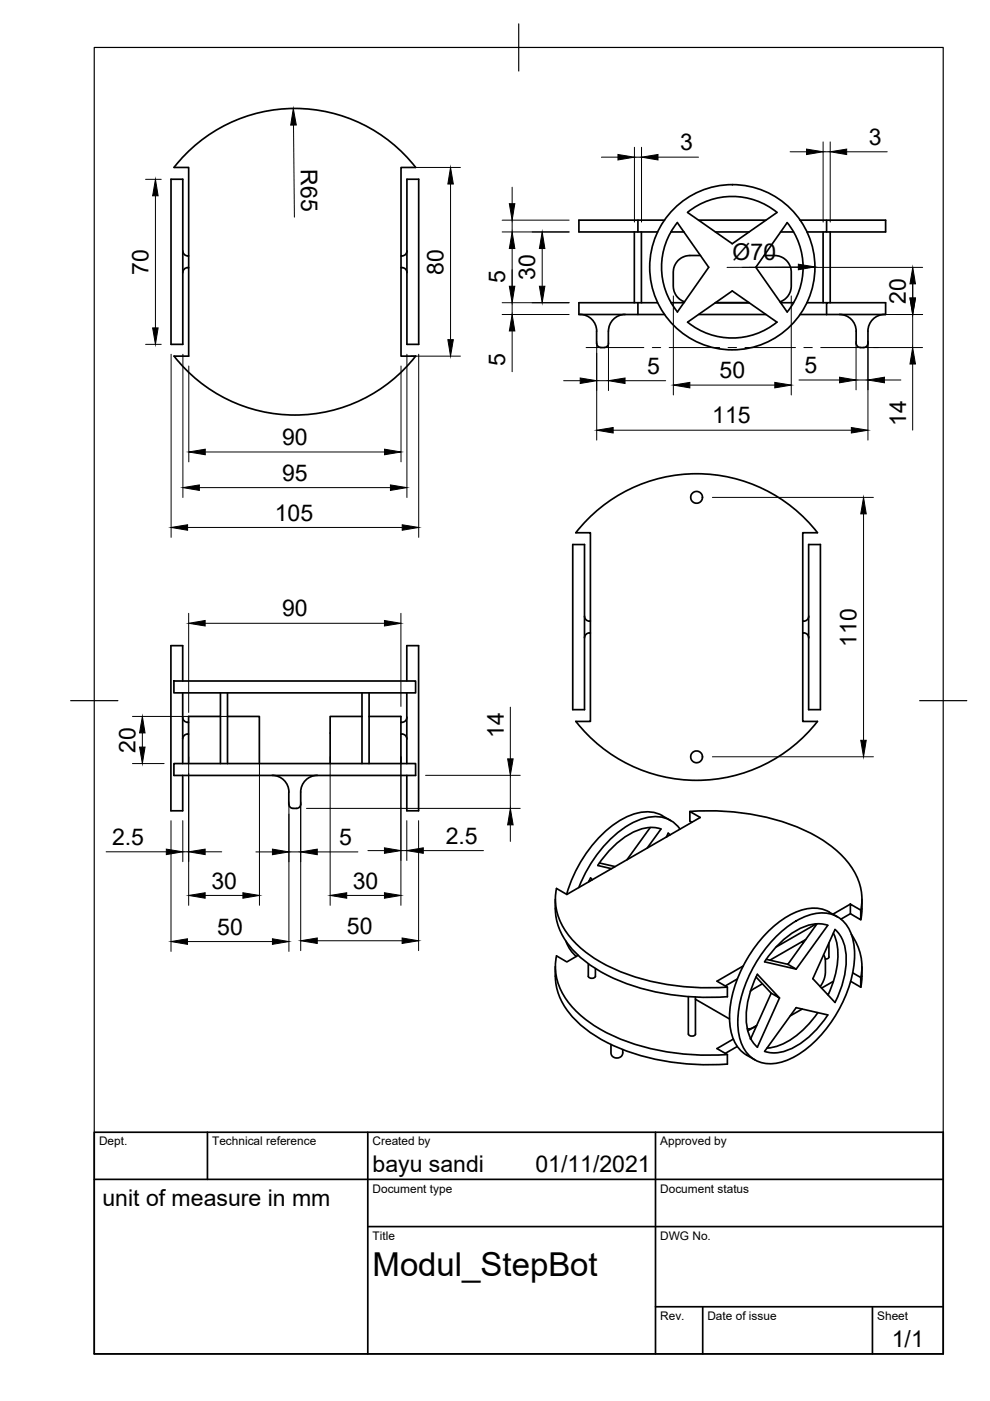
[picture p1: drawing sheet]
<svg xmlns="http://www.w3.org/2000/svg" width="210mm" height="297mm" viewBox="0 0 210 297" stroke-linecap="round" stroke-linejoin="round" font-family="sans-serif">
<!-- layer: Visible -->
<g fill="none" stroke="#000" stroke-width=".36">
<path d="M36.3 38h2.5v35h-2.5zM86.3 38h2.5v35h-2.5zM38.8 53.2a1.09 1.09 0 0 0 1.2 1.1M39.8 56.8h.2M39.8 56.7a1.07 1.07 0 0 0-1 1.1M85 56.8h.2M85.2 56.7a1.07 1.07 0 0 1 1.1 1.1M86.3 53.2a1.1 1.1 0 0 1-1.3 1.1M122.7 46.7h12.6v2.5h-12.6zM134.5 49.2v15M135.3 49.2h4.1M135.3 46.7h5.6"/>
<path d="M136 49.2v15M142.3 49.2h2.7M143.6 47.2l6.7 9.5-6.7 9.5M143.6 47.2a15 15 0 0 0 0 18.9M145.8 45l9.5 6.7 9.4-6.7M145.8 45a15 15 0 0 1 18.9 0M148.1 46.7h14.3M148.5 54.2h-2.3l-1.3 .2-1.2 .9-.7 1.1-.3 1.1 .2 4.1 .7 1.4 .7 .6 .8 .4M151.7 49.2h7.1M162 54.2h2.3l1.3 .2 1.2 .9 .7 1.1 .3 1.1-.2 4.1-.7 1.4-.7 .6-.8 .4M165.5 49.2h2.8M166.9 47.2a15 15 0 0 1 0 18.9l-6.6-9.4 6.6-9.5"/>
<path d="M169.6 46.7h5.7M171.1 49.2h4.2v-2.5h12.5v2.5h-12.5M174.5 49.2v15M176 49.2v15M36.9 75.5h3.1v-40h-3.1a32.5 32.5 0 0 1 51.2 0h-3.1v40h3.1M36.9 75.5a32.5 32.5 0 0 0 51.2 0M123 66.7a3.5 3.5 0 0 1 3.5 3.5M126.5 70.2v2.6M132.6 66.7a3.6 3.6 0 0 0-3.6 3.5v2.6a.97 .97 0 0 1-1 .9h-.5a.93 .93 0 0 1-1-.9M135.3 66.7v-2.5h-12.6v2.5h18.2M135.3 64.2h4.1M142.3 64.2h2.7"/>
<path d="M148.1 66.7h14.3M151.7 64.2h7.1M164.7 68.3a15 15 0 0 1-18.9 0l9.5-6.6 9.4 6.6M165.5 64.2h2.8M169.6 66.7h5.7M171.1 64.2h4.2M175.3 64.2h12.5v2.5h-12.5zM178 66.7a3.5 3.5 0 0 1 3.5 3.5v2.6a.94 .94 0 0 0 1 .9h.5a.93 .93 0 0 0 1-.9 6.3 6.3 0 0 1 .6-4.6 3.5 3.5 0 0 1 3-1.5M121.4 115.5h2.5v35h-2.5zM171.4 115.5h2.5v35h-2.5zM123.9 130.6a1.09 1.09 0 0 0 1.3 1.1M125 134.2h.2"/>
<path d="M125 134.2a1.07 1.07 0 0 0-1.1 1.1M170.2 134.2h.2M170.4 134.2a1.07 1.07 0 0 1 1.1 1.1M171.5 130.6a1.1 1.1 0 0 1-1.3 1.1M36.9 144.4h51.2v2.5h-51.2zM38.7 144.4v-7.5h-2.5v35h2.5v-7.5M38.7 146.9v15M38.7 152.1a1.09 1.09 0 0 0 1.3 1M40 155.6a1.06 1.06 0 0 0-1.3 1.1M46.7 151.9h-6.7v10M46.7 146.9v15M48.2 151.9h6.8v10"/>
<path d="M48.2 146.9v15M76.8 151.9h-6.8v10M76.8 146.9v15M78.3 151.9h6.7v10M78.3 146.9v15M85 155.6a1.07 1.07 0 0 1 1.3 1.1M86.3 144.4v-7.5h2.5v35h-2.5v-7.5M86.3 146.9v15M86.3 152.1a1.1 1.1 0 0 1-1.3 1M122.1 153h3.1v-40h-3.1a32.5 32.5 0 0 1 51.2-.1l-3.1 .1v40h3.1M122.1 152.9a32.5 32.5 0 0 0 51.2 0M36.9 161.9h51.2v2.5h-51.2z"/>
<path d="M57.7 164.4a3.5 3.5 0 0 1 3.6 3.5M61.2 167.9v2.6M67.3 164.4a3.5 3.5 0 0 0-3.5 3.5v2.6a.97 .97 0 0 1-1.1 .9h-.5a.91 .91 0 0 1-.9-.9M137.2 179.8l2.9-4a9.2 9.2 0 0 0-8.3 2.2 22.1 22.1 0 0 0-5.1 5.5l2.9 .7M137.9 175.5l-5 6.8M140.4 173l1.8 1M140.4 172.9a8.3 8.3 0 0 0-7.9 .5 27.2 27.2 0 0 0-12.4 16.2M142.1 177l-.4-.4-.4 .8M144.2 175.8a6.5 6.5 0 0 0-7.2-2.4 20.2 20.2 0 0 0-11 8.6l-2.1 3.6-1.2 2.6M146.3 172a48.8 48.8 0 0 1 26.9 5.4 19.3 19.3 0 0 1 8.9 9.5 11.1 11.1 0 0 1 .4 6.1M146.7 174.3l-.4-.2v-2.1l2.2 1.3-28.3 16.3-2.2-1.2a12.7 12.7 0 0 0 4.1 11.7 35.6 35.6 0 0 0 19.3 8.6l3.6 .5 3.7 .2 5.5-.1M117.7 190.7v2"/>
<path d="M117.8 192.7a14.1 14.1 0 0 0 5.7 10.6 40.2 40.2 0 0 0 22.1 8l3.4 .1 5.2-.1v-2l-2.2-1.3 5.6-3.2M120 199.6l.9 1.8 1.3 1.4M124.9 186.7l.1 .1M125.6 186.5l-.4-.4-.4 .8M127.1 183l3.3 .7M165.1 198a13.7 13.7 0 0 1 10-4.4 6.7 6.7 0 0 1 5.8 5.9 23.3 23.3 0 0 1-4.2 16.5 22.2 22.2 0 0 1-10.5 9.1 6.8 6.8 0 0 1-9.5-5.5 23.3 23.3 0 0 1 4.2-16.5 27.7 27.7 0 0 1 4.2-5.1zM170 199.7l.3 .2M170.8 199.2l-7.5 4.4M173.1 195.9l-8.5 4.9M173.2 195.9l-6.2 8.6-4.5-1.1M175.7 199.9l.1 3-.3 .3-.5 .1M175.8 193.4l1.8 1"/>
<path d="M175.8 193.4a8.2 8.2 0 0 0-8.1 .5 27 27 0 0 0-13 22.5 8.5 8.5 0 0 0 5.4 8.3M176.7 197.9a14.1 14.1 0 0 1-.1 10.6l-1 2.4M177 197.1a9.2 9.2 0 0 1 2.3 8.3 22.1 22.1 0 0 1-2.3 7.1l-4.7-5zM180.3 191.7l2.2 1.3v2l-2.2-1.3zM180.3 193.7l-2 1.2M180.3 191.7l-3.7 2.1M180.5 198.1a11.7 11.7 0 0 1 2 9.1M182.8 192.7l-.3 2.3M182.8 190.7v2M117.7 205a14.1 14.1 0 0 0 5.8 12.6 40.2 40.2 0 0 0 22.1 8l5.2 .1 3.4-.1M122.6 202.6l-2.4 1.3-2.2-1.2a12.7 12.7 0 0 0 4.1 11.7 35.6 35.6 0 0 0 19.3 8.6l3.6 .5 3.7 .2 5.5-.1M124.7 204.4v2.6a.87 .87 0 0 0 1.5 0v-1.6"/>
<path d="M145.9 211.3v8M147.4 211.4l.1 7.8a.87 .87 0 0 1-1.5 0M147.4 211.9l7.3 4.1M156.3 207.6l-2.5 1.4M158.4 218.1h.8l1.2-.6-1.9 1.1M160.3 207.1l3.2 3.5-4.3 9.6M160.6 206.6l4.7 5-1.8-1M160.6 206.6a18.4 18.4 0 0 0-2 12 6.6 6.6 0 0 0 2 3.4M161.6 208.6l-2.5 1.5M165.3 211.6l-4.7 10.4M167 204.5l1.8 1 6.7-9.3a9.2 9.2 0 0 0-8.3 2.2 22.1 22.1 0 0 0-5.1 5.5l6.7 1.6M170.1 213.9l-2.5 1.5"/>
<path d="M173.4 214.7a17.8 17.8 0 0 1-9 7.2l-1.8 .3M174.6 202.4l.4 1.3v2.8l-.3 1.3-.8 1.4M175.7 210.7l-.2 .1M176.7 208.1l-2.5 1.4M180.8 206.3l1.7 .9M182.5 207.2v2.1l-2.1-1.2M182.8 205l-.1 2.4-.2 1.9M129.5 221.5l.1 2 .5 .7 .7 .1 .9-.3 .3-.5v-.9M155.5 220.3l-3.5 2 2.2 1.3v2M156.3 221.9l-2.5 1.4M162.1 222.9a9.2 9.2 0 0 0 8.4-2.2 22.1 22.1 0 0 0 5-5.5l-6.7-1.6-6.7 9.3"/>
<circle cx="155.3" cy="56.7" r="17.5"/>
<circle cx="147.7" cy="105.4" r="1.25"/>
<circle cx="147.7" cy="160.5" r="1.25"/>
</g>
<circle cx="159.2" cy="220.2" r=".17" fill="#000" stroke="#000" stroke-width=".21"/>
<!-- layer: Border -->
<path d="M20 10.1h180v276.9h-180zM110 5.1v10M15 148.6h10M195 148.6h10" fill="none" stroke="#000" stroke-width=".25"/>
<!-- layer: TitleBlock -->
<path d="M20 240.1h180v46.9h-180zM20 250h180M44 240.1v9.9M78 240.1v46.9M139 240.1v46.9M78 260.1h122M139 277.1h61M149 277.1v9.9M185 277.1v9.9" fill="none" stroke="#000" stroke-width=".36"/>
<!-- layer: Dimensions -->
<g fill="none" stroke="#000" stroke-width=".21">
<path d="M30.9 38h3.3M62.2 26.5l.2 19.5M87.1 35.5h10.5M95.5 39v33M108.6 39.7v3.5M127.5 33.3h3.5M134.5 31.2v15.9M134.5 33.3h1.5M136 31.2v15.9M139.5 33.3h8.6M167.5 32.2h3.5M174.5 30.1v17"/>
<path d="M174.5 32.2h1.5M176 30.1v17M179.5 32.2h8.6M33 41.5v28M106.5 46.7h14.2M106.5 49.2h14.2M108.6 46.7v2.5M108.6 52.7v8.6M115 52.7v8M157.4 56.7h38.2M169.3 56.6l-15.1 .1M193.5 59.7v3.5"/>
<path d="M30.9 73h3.3M36.3 75.1v38.8M38.8 75.1v30.4M40 77.6v20.3M85 77.6v20.3M86.3 75.1v30.4M87.1 75.5h10.5M88.8 75.1v38.8M106.5 64.2h14.2M106.5 66.7h14.2M108.6 64.2v2.5M108.6 70.2v8.6"/>
<path d="M126.5 72.3v21M129 72.3v10.5M142.8 62.7v21M167.8 62.7v21M177.4 66.7h18.2M181.5 72.3v10.4M184 72.3v21M185.2 73.7h10.4M193.5 66.7v7M193.5 77.2v14M43.5 95.8h38M119.5 80.7h3.5"/>
<path d="M126.5 80.7h2.5M130 91.2h50.5M132.5 80.7h8.6M146.3 81.6h18M169.4 80.6h8.6M181.5 80.6h2.5M187.5 80.6h3.5M39.8 111.8h45.5M42.3 103.4h40.5M151 105.5h34.2M183.1 109v48M40 130v21.1"/>
<path d="M43.5 132.2h38M85 130v19.8M28.1 151.9h24.8M30.2 155.4v3M108.2 149.9v11M28.1 161.9h6.7M36.3 174v27.7M38.8 174v8.7M40 160.5v31.4M55 160.5v31.4M61.3 170v31.7M63.8 170v31.6"/>
<path d="M65 171.4h45.3M70 160.5v31.4M85 160.5v31.4M86.3 174v8.4M88.8 174v27.6M90.2 164.4h20.1M108.2 164.4v7M108.2 174.9v3.5M151 160.5h34.2M22.5 180.6h12.8M38.8 180.6h1.2M39.8 199.6h18"/>
<path d="M43.5 180.6h3.5M43.5 189.9h8M54.3 180.6h3.5M61.3 180.6h2.5M67.3 180.6h8.6M67.3 199.5h18M73.5 189.9h8M78 180.3h3.5M85 180.3h1.3M89.7 180.3h12.8"/>
</g>
<g fill="#000" stroke="#000" stroke-width=".21">
<path d="M62.2 23l.6 3.5h-1.2zM95.5 35.5l.6 3.5h-1.1zM131 32.8l3.5 .5-3.5 .6zM136 33.3l3.5-.5v1.1zM171 31.6l3.5 .6-3.5 .6zM176 32.2l3.5-.6v1.2zM33 38l.5 3.5h-1.1zM108 43.2h1.2l-.6 3.5zM108.6 49.2l.6 3.5h-1.2zM115 49.2l.5 3.5h-1.1zM169.3 56l3.5 .6-3.5 .6zM32.4 69.5h1.1l-.5 3.5z"/>
<path d="M95 72h1.1l-.6 3.5zM108 60.7h1.2l-.6 3.5zM108.6 66.7l.6 3.5h-1.2zM114.4 60.7h1.1l-.5 3.5zM178 80l3.5 .6-3.5 .6zM184 80.6l3.5-.6v1.2zM192.9 63.2h1.2l-.6 3.5zM193.5 73.7l.6 3.5h-1.2zM193.5 56.7l.6 3.5h-1.2zM40 95.8l3.5-.6v1.2zM81.5 95.2l3.5 .6-3.5 .6zM123 80.1l3.5 .6-3.5 .6z"/>
<path d="M126.5 91.2l3.5-.6v1.2zM129 80.7l3.5-.6v1.2zM142.8 81.6l3.5-.5v1.1zM164.3 81.1l3.5 .5-3.5 .6zM180.5 90.6l3.5 .6-3.5 .6zM36.3 111.8l3.5-.5v1.1zM38.8 103.4l3.5-.6v1.2zM82.8 102.8l3.5 .6-3.5 .6zM85.3 111.3l3.5 .5-3.5 .6zM183.1 105.5l.6 3.5h-1.2zM40 132.2l3.5-.6v1.1zM81.5 131.6l3.5 .6-3.5 .5z"/>
<path d="M30.2 151.9l.6 3.5h-1.2zM29.6 158.4h1.2l-.6 3.5zM182.5 157h1.2l-.6 3.5zM81.5 179.8l3.5 .5-3.5 .6zM86.3 180.3l3.4-.5v1.1zM108.2 171.4l.6 3.5h-1.2zM107.6 160.9h1.2l-.6 3.5zM35.3 180l3.5 .6-3.5 .6zM36.3 199.6l3.5-.6v1.2zM40 180.6l3.5-.6v1.2zM40 189.9l3.5-.6v1.1zM51.5 189.3l3.5 .6-3.5 .5z"/>
<path d="M57.8 180l3.5 .6-3.5 .6zM57.8 199l3.5 .6-3.5 .6zM63.8 180.6l3.5-.6v1.2zM63.8 199.5l3.5-.6v1.1zM70 189.9l3.5-.6v1.1zM81.5 189.3l3.5 .6-3.5 .5zM85.3 198.9l3.5 .6-3.5 .5z"/>
</g>
<!-- layer: Center Lines -->
<path d="M124.3 73.7h12.2M138.3 73.7h1.8M141.9 73.7h10.7M154.4 73.7h1.8M157.9 73.7h10.8M170.4 73.7h1.8M174 73.7h12.3" fill="none" stroke="#000" stroke-width=".21"/>
<text font-size="7" x="79" y="270.6">Modul_StepBot</text>
<g font-size="4.9">
<text x="63.8" y="35.9" transform="rotate(89 63.8 35.9)">R65</text>
<text x="144.2" y="31.9">3</text>
<text x="184.2" y="30.7">3</text>
<text x="31.5" y="58.2" transform="rotate(-90 31.5 58.2)">70</text>
<text x="94.1" y="58.2" transform="rotate(-90 94.1 58.2)">80</text>
<text x="113.5" y="59.4" transform="rotate(-90 113.5 59.4)">30</text>
<text x="155.3" y="55.1">Ø70</text>
<text x="107.1" y="60.1" transform="rotate(-90 107.1 60.1)">5</text>
<text x="192.1" y="64.4" transform="rotate(-90 192.1 64.4)">20</text>
<text x="107.1" y="77.6" transform="rotate(-90 107.1 77.6)">5</text>
<text x="137.2" y="79.3">5</text>
<text x="152.6" y="80.2">50</text>
<text x="170.6" y="79.1">5</text>
<text x="151" y="89.8">115</text>
<text x="59.8" y="94.4">90</text>
<text x="192.1" y="90.3" transform="rotate(-90 192.1 90.3)">14</text>
<text x="59.8" y="101.9">95</text>
<text x="58.3" y="110.4">105</text>
<text x="59.8" y="130.7">90</text>
<text x="181.6" y="137.2" transform="rotate(-90 181.6 137.2)">110</text>
<text x="28.7" y="159.6" transform="rotate(-90 28.7 159.6)">20</text>
<text x="106.8" y="156.5" transform="rotate(-90 106.8 156.5)">14</text>
<text x="23.7" y="179.1">2.5</text>
<text x="71.9" y="179.2">5</text>
<text x="94.5" y="178.9">2.5</text>
<text x="44.8" y="188.4">30</text>
<text x="74.8" y="188.4">30</text>
<text x="46.1" y="198.2">50</text>
<text x="73.6" y="198">50</text>
<text x="79" y="248.5">bayu sandi</text>
<text x="113.5" y="248.5">01/11/2021</text>
<text x="21.7" y="255.8">unit of measure in mm</text>
<text x="189.1" y="285.7">1/1</text>
</g>
<g font-size="2.5">
<text x="21" y="242.9">Dept.</text>
<text x="45" y="242.9">Technical reference</text>
<text x="79" y="242.9">Created by</text>
<text x="140" y="242.9">Approved by</text>
<text x="79" y="252.8">Document type</text>
<text x="140" y="252.8">Document status</text>
<text x="79" y="262.9">Title</text>
<text x="140" y="262.9">DWG No.</text>
<text x="140" y="279.9">Rev.</text>
<text x="150" y="279.9">Date of issue</text>
<text x="186" y="279.9">Sheet</text>
</g>
</svg>
